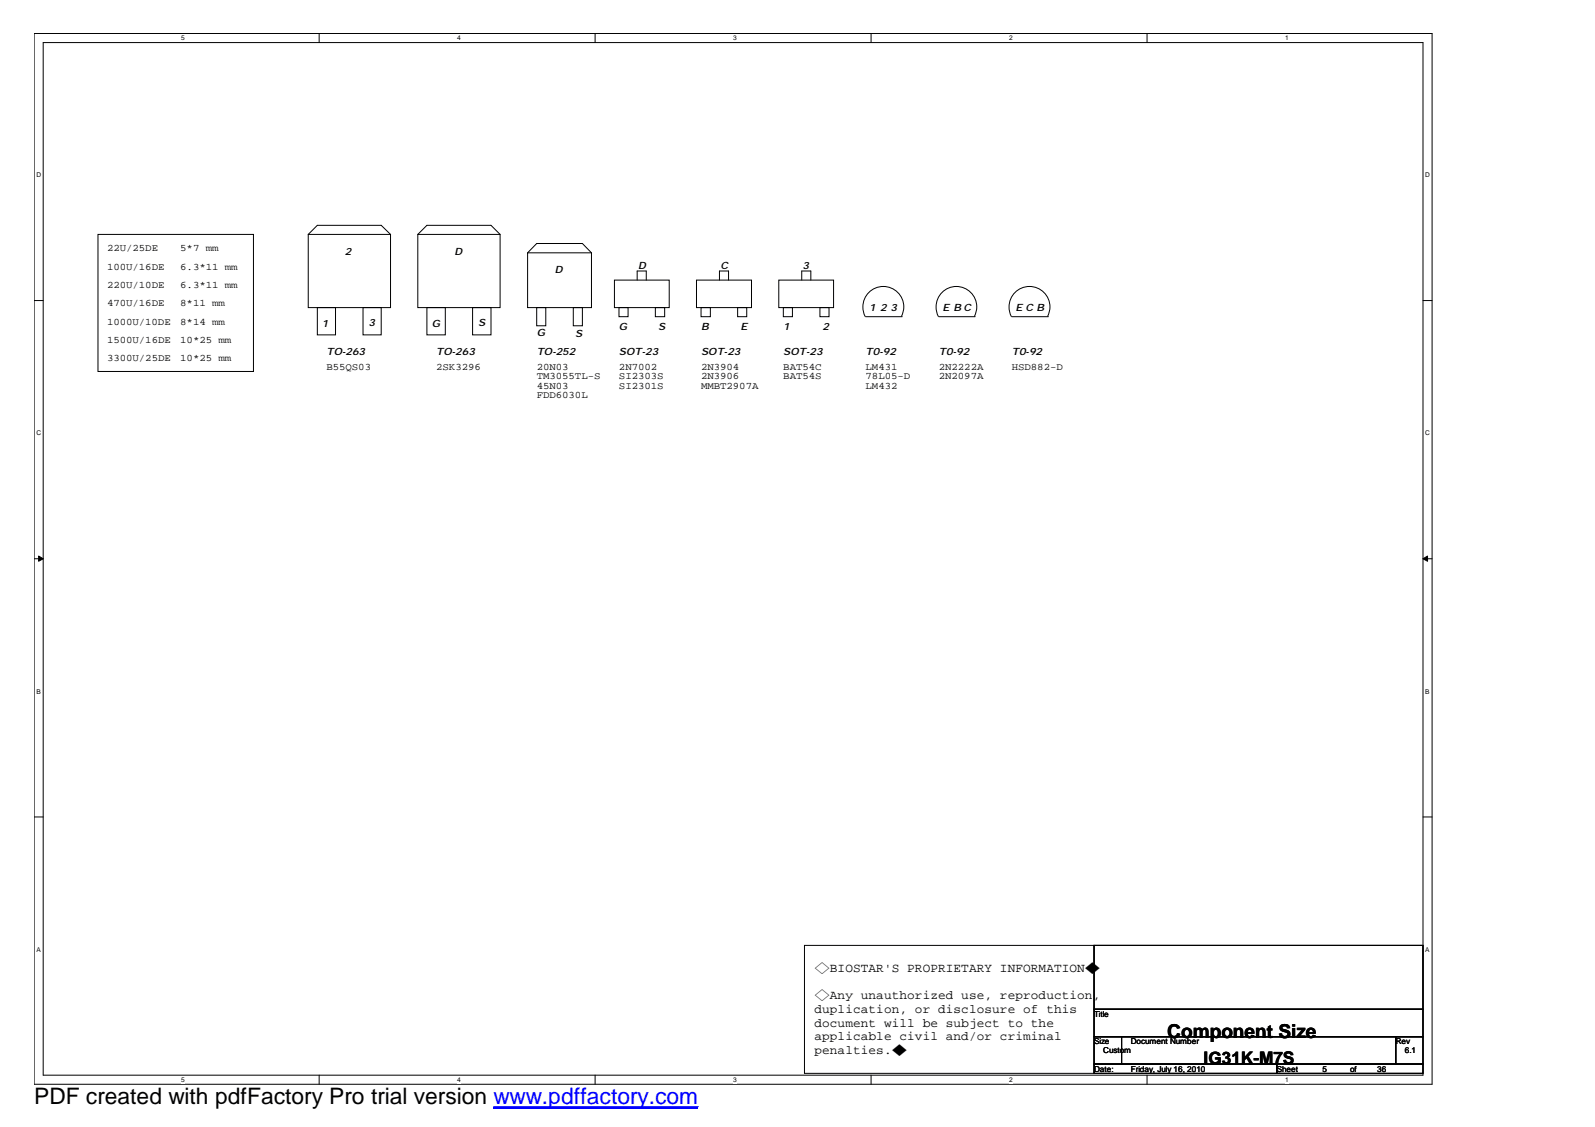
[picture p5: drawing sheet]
<svg xmlns="http://www.w3.org/2000/svg" width="297mm" height="210mm" viewBox="0 0 297 210" stroke-linecap="round" stroke-linejoin="round" font-family="sans-serif">
<path d="M6.3 6.2h260.4v195.7h-260.4zM8 7.9h257v192.4h-257z" fill="none" stroke="#000" stroke-width=".19"/>
<g fill="#fff">
<path d="M33.7 6.4h.7v1.4h-.7z"/>
<path d="M33.7 200.4h.7v1.4h-.7z"/>
</g>
<path d="M59.4 6.2v1.7M59.4 200.3v1.6" fill="none" stroke="#000" stroke-width=".19"/>
<g fill="#fff">
<path d="M85.1 6.4h.7v1.4h-.7z"/>
<path d="M85.1 200.4h.7v1.4h-.7z"/>
</g>
<path d="M110.8 6.2v1.7M110.8 200.3v1.6" fill="none" stroke="#000" stroke-width=".19"/>
<g fill="#fff">
<path d="M136.5 6.4h.7v1.4h-.7z"/>
<path d="M136.5 200.4h.7v1.4h-.7z"/>
</g>
<path d="M162.2 6.2v1.7M162.2 200.3v1.6" fill="none" stroke="#000" stroke-width=".19"/>
<g fill="#fff">
<path d="M187.9 6.4h.7v1.4h-.7z"/>
<path d="M187.9 200.4h.7v1.4h-.7z"/>
</g>
<path d="M213.6 6.2v1.7M213.6 200.3v1.6" fill="none" stroke="#000" stroke-width=".19"/>
<g fill="#fff">
<path d="M239.3 6.4h.6v1.4h-.6z"/>
<path d="M239.3 200.4h.6v1.4h-.6z"/>
<path d="M6.8 31.9h.8v1.4h-.8z"/>
<path d="M265.4 31.9h.9v1.4h-.9z"/>
<path d="M6.8 79.9h.8v1.4h-.8z"/>
<path d="M265.4 79.9h.9v1.4h-.9z"/>
</g>
<path d="M6.3 56h1.7M265 56h1.7" fill="none" stroke="#000" stroke-width=".19"/>
<g fill="#fff">
<path d="M6.8 128h.7v1.4h-.7z"/>
<path d="M265.4 128h.8v1.4h-.8z"/>
</g>
<path d="M6.3 104.1h1.7M265 104.1h1.7" fill="none" stroke="#000" stroke-width=".19"/>
<g fill="#000" stroke="#000" stroke-width=".19">
<path d="M7.2 103.6l.8 .5-.8 .4z" fill-rule="evenodd"/>
<path d="M265 104.1l.9-.5v.9z" fill-rule="evenodd"/>
</g>
<g fill="#fff">
<path d="M6.8 176.1h.7v1.4h-.7z"/>
<path d="M265.4 176.1h.8v1.4h-.8z"/>
</g>
<g fill="none" stroke="#000" stroke-width=".19">
<path d="M18.2 43.7h29v25.5h-29zM57.4 43.7h15.3v13.6h-15.3zM57.4 43.7l1.7-1.7h11.9l1.7 1.7M59.1 57.3h3.4v5.1h-3.4zM67.6 57.3h3.4v5.1h-3.4zM77.8 43.7h15.3v13.6h-15.3zM77.8 43.7l1.7-1.7h11.9l1.7 1.7M79.5 57.3h3.4v5.1h-3.4zM88 57.3h3.4v5.1h-3.4zM98.3 47.1h11.9v10.2h-11.9zM98.3 47.1l1.6-1.7h8.6l1.7 1.7M99.9 57.3h1.7v3.4h-1.7z"/>
<path d="M106.8 57.3h1.7v3.4h-1.7zM114.4 52.2h10.2v5.1h-10.2zM115.3 57.3h1.7v1.7h-1.7zM118.7 52.2v-1.7h1.7v1.7M122 57.3h1.8v1.7h-1.8zM129.7 52.2h10.3v5.1h-10.3zM130.6 57.3h1.7v1.7h-1.7zM134 52.2v-1.7h1.7v1.7M137.4 57.3h1.7v1.7h-1.7zM145 52.2h10.2v5.1h-10.2zM145.9 57.3h1.7v1.7h-1.7zM149.3 52.2v-1.7h1.7v1.7"/>
<path d="M152.7 57.3h1.7v1.7h-1.7zM161.2 59h6.8M167.9 58.9a3.8 3.8 0 0 0-3.4-5.5 3.8 3.8 0 0 0-3.4 5.5M174.8 59h6.8M181.5 58.9a3.8 3.8 0 0 0-3.4-5.5 3.8 3.8 0 0 0-3.3 5.5M188.4 59h6.8M195.1 58.9a3.8 3.8 0 0 0-3.4-5.5 3.8 3.8 0 0 0-3.4 5.5M6.3 152.2h1.7M265 152.2h1.7M149.8 176.1h54v23.8h-54zM203.8 176.1h61.2v11.9h-61.2zM203.8 188h61.2v5.1h-61.2z"/>
<path d="M203.8 193.1h5.1v5.1h-5.1zM203.8 198.2h34v1.7h-34zM208.9 193.1h51v5.1h-51zM237.8 198.2h27.2v1.7h-27.2zM259.9 193.1h5.1v5.1h-5.1z"/>
</g>
<path d="M91.9 206.1h38.1" fill="none" stroke="#00f" stroke-width=".19"/>
<path d="M91.9 206.3h38.1" fill="none" stroke="#00f" stroke-width=".3"/>
<text font-size="4.2" x="6.3" y="205.7">PDF created with pdfFactory Pro trial version www.pdffactory.com</text>
<text font-size="3.6" x="217.4" y="193.3">Component Size</text>
<text font-size="3.2" x="224.2" y="198.1">IG31K-M7S</text>
<g font-size="2.4">
<text x="151.7" y="181">◇BIOSTAR'S PROPRIETARY INFORMATION◆</text>
<text x="151.7" y="186.1">◇Any unauthorized use, reproduction,</text>
<text x="151.7" y="188.7">duplication, or disclosure of this</text>
<text x="151.7" y="191.2">document will be subject to the</text>
<text x="151.7" y="193.7">applicable civil and/or criminal</text>
<text x="151.7" y="196.3">penalties.◆</text>
</g>
<g font-size="1.9">
<text x="19.9" y="46.8">22U/25DE</text>
<text x="33.6" y="46.8">5*7 mm</text>
<text x="64.2" y="47.4">2</text>
<text x="84.6" y="47.4">D</text>
<text x="19.9" y="50.3">100U/16DE</text>
<text x="19.9" y="53.7">220U/10DE</text>
<text x="33.6" y="53.7">6.3*11 mm</text>
<text x="33.6" y="50.3">6.3*11 mm</text>
<text x="103.3" y="50.9">D</text>
<text x="118.8" y="50.2">D</text>
<text x="134.2" y="50.2">C</text>
<text x="149.5" y="50.2">3</text>
<text x="19.9" y="57.1">470U/16DE</text>
<text x="33.6" y="57.1">8*11 mm</text>
<text x="161.9" y="58">1</text>
<text x="163.9" y="58">2</text>
<text x="165.8" y="58">3</text>
<text x="175.5" y="58">E B C</text>
<text x="189.1" y="58">E C B</text>
<text x="19.9" y="60.5">1000U/10DE</text>
<text x="19.9" y="63.9">1500U/16DE</text>
<text x="33.6" y="60.5">8*14 mm</text>
<text x="33.6" y="63.9">10*25 mm</text>
<text x="59.9" y="60.9">1</text>
<text x="68.6" y="60.7">3</text>
<text x="80.4" y="60.9">G</text>
<text x="89.1" y="60.7">S</text>
<text x="99.9" y="62.6">G</text>
<text x="107.1" y="62.8">S</text>
<text x="115.3" y="61.4">G</text>
<text x="122.6" y="61.4">S</text>
<text x="130.6" y="61.4">B</text>
<text x="137.9" y="61.4">E</text>
<text x="145.9" y="61.4">1</text>
<text x="153.2" y="61.4">2</text>
<text x="19.9" y="67.3">3300U/25DE</text>
<text x="33.6" y="67.3">10*25 mm</text>
<text x="60.8" y="66.2">TO-263</text>
<text x="60.8" y="69">B55QS03</text>
<text x="81.2" y="69">2SK3296</text>
<text x="81.2" y="66.2">TO-263</text>
<text x="99.9" y="66.2">TO-252</text>
<text x="99.9" y="69">20N03</text>
<text x="99.9" y="70.7">TM3055TL-S</text>
<text x="115.3" y="66.2">SOT-23</text>
<text x="115.3" y="69">2N7002</text>
<text x="115.3" y="70.7">SI2303S</text>
<text x="130.6" y="70.7">2N3906</text>
<text x="130.6" y="69">2N3904</text>
<text x="130.6" y="66.2">SOT-23</text>
<text x="145.9" y="66.2">SOT-23</text>
<text x="145.9" y="70.7">BAT54S</text>
<text x="145.9" y="69">BAT54C</text>
<text x="161.2" y="66.2">T0-92</text>
<text x="161.2" y="69">LM431</text>
<text x="161.2" y="70.7">78L05-D</text>
<text x="174.8" y="69">2N2222A</text>
<text x="174.8" y="66.2">T0-92</text>
<text x="174.8" y="70.7">2N2097A</text>
<text x="188.4" y="69">HSD882-D</text>
<text x="188.4" y="66.2">T0-92</text>
<text x="99.9" y="72.4">45N03</text>
<text x="99.9" y="74.1">FDD6030L</text>
<text x="115.3" y="72.4">SI2301S</text>
<text x="130.6" y="72.4">MMBT2907A</text>
<text x="161.2" y="72.4">LM432</text>
</g>
<g font-size="1.5">
<text x="203.8" y="189.4">Title</text>
<text x="203.8" y="194.5">Size</text>
<text x="205.4" y="196.2">Custom</text>
<text x="210.6" y="194.5">Document Number</text>
<text x="259.9" y="194.5">Rev</text>
<text x="261.6" y="196.2">6.1</text>
<text x="203.8" y="199.6">Date:</text>
<text x="210.6" y="199.6">Friday, July 16, 2010</text>
<text x="237.8" y="199.6">Sheet</text>
<text x="246.3" y="199.6">5</text>
<text x="251.4" y="199.6">of</text>
<text x="256.5" y="199.6">36</text>
</g>
<g font-size="1.2">
<text x="33.7" y="7.5">5</text>
<text x="85.1" y="7.5">4</text>
<text x="136.5" y="7.5">3</text>
<text x="187.9" y="7.5">2</text>
<text x="239.3" y="7.5">1</text>
<text x="6.8" y="33">D</text>
<text x="265.4" y="33">D</text>
<text x="6.8" y="81.1">C</text>
<text x="265.4" y="81.1">C</text>
<text x="6.8" y="129.2">B</text>
<text x="265.4" y="129.2">B</text>
<text x="6.8" y="177.3">A</text>
<text x="265.4" y="177.3">A</text>
<text x="33.7" y="201.5">5</text>
<text x="85.1" y="201.5">4</text>
<text x="136.5" y="201.5">3</text>
<text x="187.9" y="201.5">2</text>
<text x="239.3" y="201.5">1</text>
</g>
</svg>
